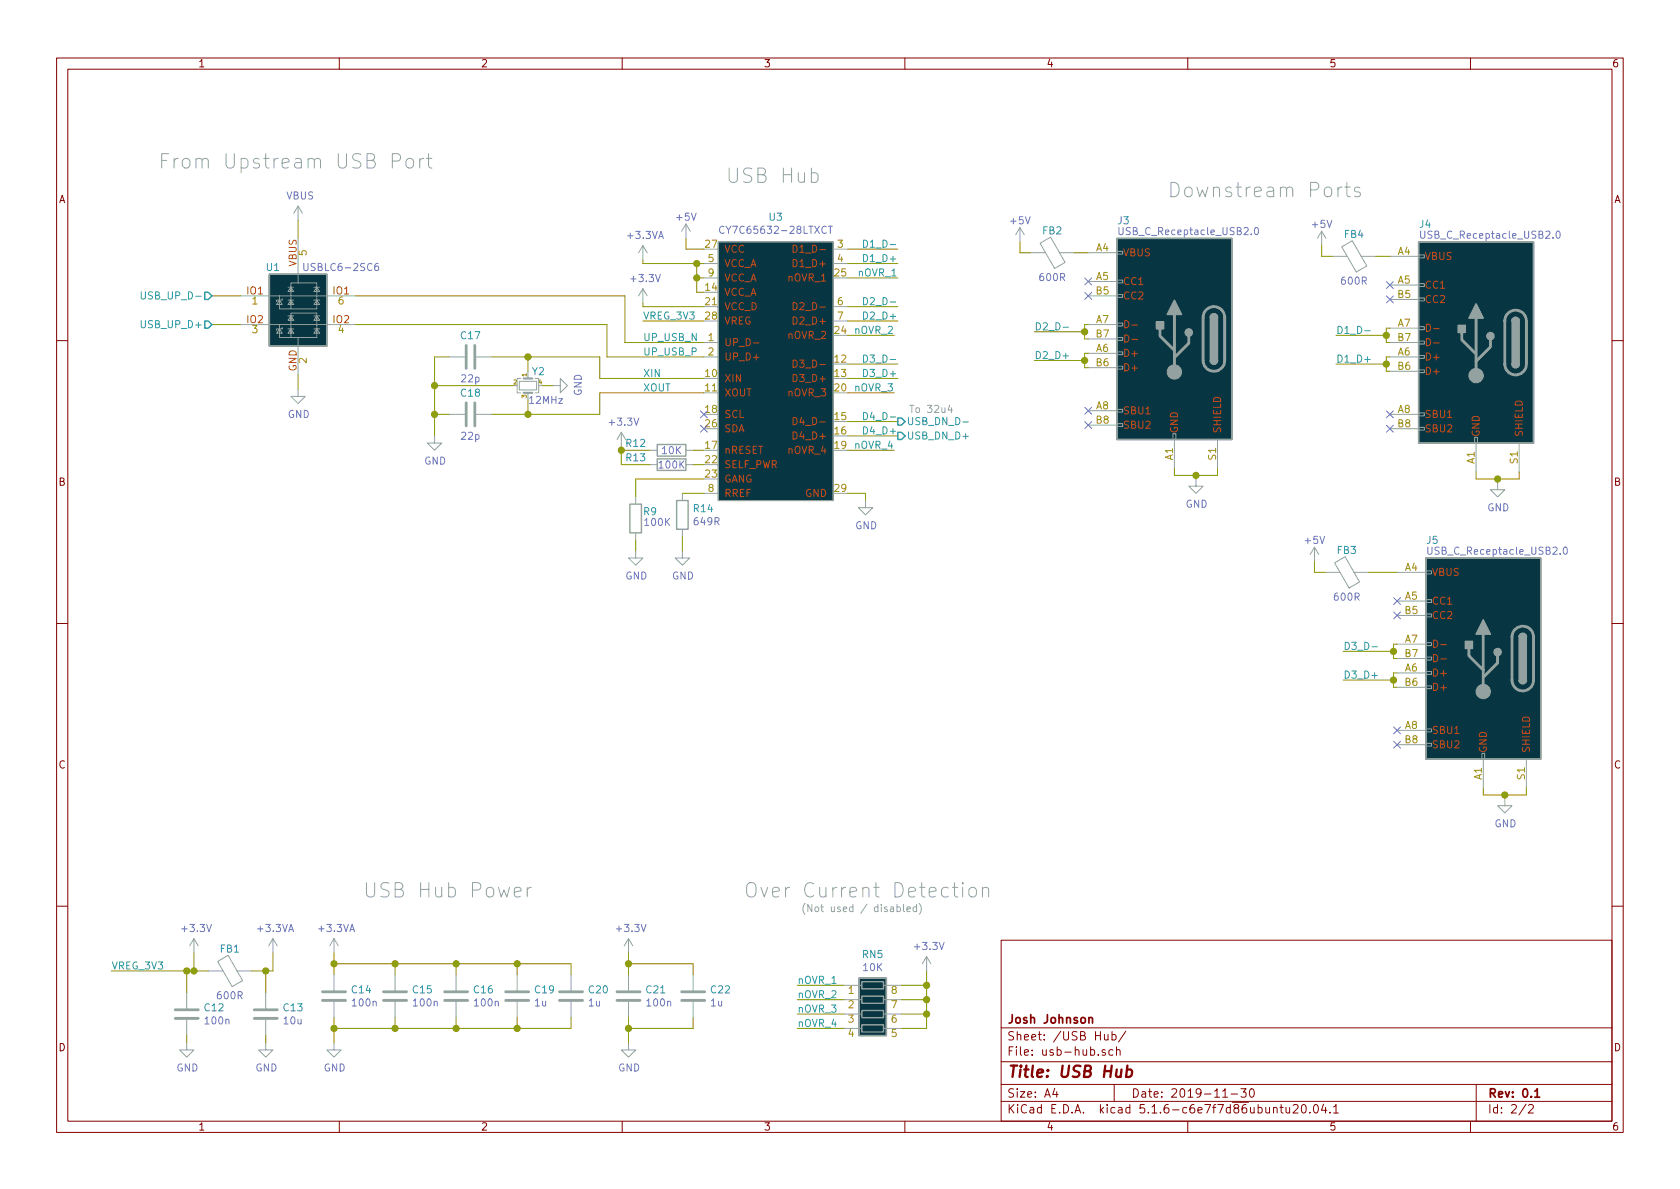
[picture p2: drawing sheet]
EESchema Schematic File Version 4
EELAYER 30 0
EELAYER END
$Descr A4 11693 8268
encoding utf-8
Sheet 2 2
Title "USB Hub"
Date "2019-11-30"
Rev "0.1"
Comp "Josh Johnson"
Comment1 ""
Comment2 ""
Comment3 ""
Comment4 ""
$EndDescr
$Comp
L josh-ic:CY7C65632-28LTXCT U3
U 1 1
P 5000 1575
F 0 "U3" H 5400 1650 50  0000 C CNN
F 1 "CY7C65632-28LTXCT" H 5400 1559 50  0000 C CNN
F 2 "josh-dfn-qfn:QFN-28-1EP_5x5mm_P0.5mm_EP3.35x3.35mm_ThermalVias" H 5000 1575 100 0001 C CNN
F 3 "https://www.cypress.com/file/114101/download" H 5000 1575 100 0001 C CNN
F 4 "CY7C65632-28LTXCT" H 5000 1575 50  0001 C CNN "MPN"
F 5 "C466886" H 5000 1575 50  0001 C CNN "LCSC"
F 6 "428-3156-1-ND" H 5000 1575 50  0001 C CNN "DigiKey"
F 7 "N" H 5000 1575 50  0001 C CNN "Substitue Allowed?"
F 8 "Cypress Semiconductor" H 5000 1575 50  0001 C CNN "Manufacturer"
	1    5000 1575
	1    0    0    -1  
$EndComp
Wire Wire Line
	4900 2025 4850 2025
Wire Wire Line
	4850 2025 4850 1925
Wire Wire Line
	4850 1925 4900 1925
Wire Wire Line
	4850 1925 4850 1825
Wire Wire Line
	4850 1825 4900 1825
Connection ~ 4850 1925
Wire Wire Line
	4850 1825 4475 1825
Wire Wire Line
	4475 1825 4475 1800
Connection ~ 4850 1825
$Comp
L power:+3.3VA #PWR0116
U 1 1
P 4475 1800
F 0 "#PWR0116" H 4475 1650 50  0001 C CNN
F 1 "+3.3VA" H 4490 1973 50  0000 C CNN
F 2 "" H 4475 1800 50  0001 C CNN
F 3 "" H 4475 1800 50  0001 C CNN
	1    4475 1800
	1    0    0    -1  
$EndComp
Wire Wire Line
	4900 2125 4475 2125
Wire Wire Line
	4475 2125 4475 2100
$Comp
L power:+3.3V #PWR0117
U 1 1
P 4475 2100
F 0 "#PWR0117" H 4475 1950 50  0001 C CNN
F 1 "+3.3V" H 4490 2273 50  0000 C CNN
F 2 "" H 4475 2100 50  0001 C CNN
F 3 "" H 4475 2100 50  0001 C CNN
	1    4475 2100
	1    0    0    -1  
$EndComp
Wire Wire Line
	4900 1725 4775 1725
Wire Wire Line
	4775 1725 4775 1650
Wire Wire Line
	4900 2225 4475 2225
Text Label 4475 2225 0    50   ~ 0
VREG_3V3
Text Label 4475 2375 0    50   ~ 0
UP_USB_N
Text Label 4475 2475 0    50   ~ 0
UP_USB_P
$Comp
L power:+5V #PWR?
U 1 1
P 4775 1650
AR Path="/5E7015DB" Ref="#PWR?"  Part="1" 
AR Path="/5E5406D9/5E7015DB" Ref="#PWR0118"  Part="1" 
F 0 "#PWR0118" H 4775 1500 50  0001 C CNN
F 1 "+5V" H 4775 1800 50  0000 C CNN
F 2 "" H 4775 1650 50  0001 C CNN
F 3 "" H 4775 1650 50  0001 C CNN
	1    4775 1650
	1    0    0    -1  
$EndComp
Text Notes 5050 1275 0    100  ~ 0
USB Hub
Text Notes 2525 6250 0    100  ~ 0
USB Hub Power
Text Label 775  6750 0    50   ~ 0
VREG_3V3
$Comp
L power:+3.3V #PWR0119
U 1 1
P 1350 6625
F 0 "#PWR0119" H 1350 6475 50  0001 C CNN
F 1 "+3.3V" H 1365 6798 50  0000 C CNN
F 2 "" H 1350 6625 50  0001 C CNN
F 3 "" H 1350 6625 50  0001 C CNN
	1    1350 6625
	1    0    0    -1  
$EndComp
$Comp
L power:+3.3VA #PWR0120
U 1 1
P 1900 6625
F 0 "#PWR0120" H 1900 6475 50  0001 C CNN
F 1 "+3.3VA" H 1915 6798 50  0000 C CNN
F 2 "" H 1900 6625 50  0001 C CNN
F 3 "" H 1900 6625 50  0001 C CNN
	1    1900 6625
	1    0    0    -1  
$EndComp
$Comp
L josh-passive:Ferrite_Bead_PWR FB1
U 1 1
P 1600 6750
AR Path="/5E7397D3" Ref="FB1"  Part="1" 
AR Path="/5E5406D9/5E7397D3" Ref="FB1"  Part="1" 
F 0 "FB1" H 1600 6600 50  0000 C CNN
F 1 "600R" H 1600 6925 50  0000 C CNN
F 2 "josh-passives-smt:Ferrite_Bead_0603" H 1600 6680 50  0001 C CNN
F 3 "~" V 1600 6750 50  0001 C CNN
F 4 "C19330" H 1600 6750 50  0001 C CNN "LCSC"
F 5 "BLM18AG601SN1D" H 1600 6750 50  0001 C CNN "MPN"
F 6 "490-1014-1-ND" H 1600 6750 50  0001 C CNN "DigiKey"
F 7 "Y" H 1600 6750 50  0001 C CNN "Substitue Allowed?"
F 8 "Murata" H 1600 6750 50  0001 C CNN "Manufacturer"
	1    1600 6750
	1    0    0    1   
$EndComp
Wire Wire Line
	775  6750 1300 6750
Wire Wire Line
	1350 6625 1350 6750
Connection ~ 1350 6750
Wire Wire Line
	1350 6750 1450 6750
Wire Wire Line
	1900 6625 1900 6750
$Comp
L Device:C C12
U 1 1
P 1300 7050
F 0 "C12" H 1415 7096 50  0000 L CNN
F 1 "100n" H 1415 7005 50  0000 L CNN
F 2 "Capacitor_SMD:C_0603_1608Metric" H 1338 6900 50  0001 C CNN
F 3 "~" H 1300 7050 50  0001 C CNN
F 4 "1276-1000-1-ND" H 1300 7050 50  0001 C CNN "DigiKey"
F 5 "CL10B104KB8NNNC" H 1300 7050 50  0001 C CNN "MPN"
F 6 "Y" H 1300 7050 50  0001 C CNN "Substitue Allowed?"
F 7 "C1591" H 1300 7050 50  0001 C CNN "LCSC"
F 8 "Samsung Electro-Mechanics" H 1300 7050 50  0001 C CNN "Manufacturer"
	1    1300 7050
	1    0    0    -1  
$EndComp
Wire Wire Line
	1300 6900 1300 6750
Connection ~ 1300 6750
Wire Wire Line
	1300 6750 1350 6750
$Comp
L Device:C C13
U 1 1
P 1850 7050
F 0 "C13" H 1965 7096 50  0000 L CNN
F 1 "10u" H 1965 7005 50  0000 L CNN
F 2 "Capacitor_SMD:C_0603_1608Metric" H 1888 6900 50  0001 C CNN
F 3 "~" H 1850 7050 50  0001 C CNN
F 4 "1276-1871-1-ND " H 1850 7050 50  0001 C CNN "DigiKey"
F 5 "CL10A106MP8NNNC " H 1850 7050 50  0001 C CNN "MPN"
F 6 "Y" H 1850 7050 50  0001 C CNN "Substitue Allowed?"
F 7 "C85713" H 1850 7050 50  0001 C CNN "LCSC"
F 8 "Samsung Electro-Mechanics" H 1850 7050 50  0001 C CNN "Manufacturer"
	1    1850 7050
	1    0    0    -1  
$EndComp
Wire Wire Line
	1850 6900 1850 6750
Connection ~ 1850 6750
Wire Wire Line
	1850 6750 1750 6750
Wire Wire Line
	1300 7200 1300 7250
$Comp
L power:GND #PWR0121
U 1 1
P 1300 7250
F 0 "#PWR0121" H 1300 7000 50  0001 C CNN
F 1 "GND" H 1305 7077 50  0000 C CNN
F 2 "" H 1300 7250 50  0001 C CNN
F 3 "" H 1300 7250 50  0001 C CNN
	1    1300 7250
	1    0    0    -1  
$EndComp
Wire Wire Line
	1850 7200 1850 7250
$Comp
L power:GND #PWR0122
U 1 1
P 1850 7250
F 0 "#PWR0122" H 1850 7000 50  0001 C CNN
F 1 "GND" H 1855 7077 50  0000 C CNN
F 2 "" H 1850 7250 50  0001 C CNN
F 3 "" H 1850 7250 50  0001 C CNN
	1    1850 7250
	1    0    0    -1  
$EndComp
Wire Wire Line
	1850 6750 1900 6750
$Comp
L power:+3.3VA #PWR0123
U 1 1
P 2325 6625
F 0 "#PWR0123" H 2325 6475 50  0001 C CNN
F 1 "+3.3VA" H 2340 6798 50  0000 C CNN
F 2 "" H 2325 6625 50  0001 C CNN
F 3 "" H 2325 6625 50  0001 C CNN
	1    2325 6625
	1    0    0    -1  
$EndComp
$Comp
L Device:C C14
U 1 1
P 2325 6925
F 0 "C14" H 2440 6971 50  0000 L CNN
F 1 "100n" H 2440 6880 50  0000 L CNN
F 2 "Capacitor_SMD:C_0603_1608Metric" H 2363 6775 50  0001 C CNN
F 3 "~" H 2325 6925 50  0001 C CNN
F 4 "1276-1000-1-ND" H 2325 6925 50  0001 C CNN "DigiKey"
F 5 "CL10B104KB8NNNC" H 2325 6925 50  0001 C CNN "MPN"
F 6 "Y" H 2325 6925 50  0001 C CNN "Substitue Allowed?"
F 7 "C1591" H 2325 6925 50  0001 C CNN "LCSC"
F 8 "Samsung Electro-Mechanics" H 2325 6925 50  0001 C CNN "Manufacturer"
	1    2325 6925
	1    0    0    -1  
$EndComp
$Comp
L Device:C C15
U 1 1
P 2750 6925
F 0 "C15" H 2865 6971 50  0000 L CNN
F 1 "100n" H 2865 6880 50  0000 L CNN
F 2 "Capacitor_SMD:C_0603_1608Metric" H 2788 6775 50  0001 C CNN
F 3 "~" H 2750 6925 50  0001 C CNN
F 4 "1276-1000-1-ND" H 2750 6925 50  0001 C CNN "DigiKey"
F 5 "CL10B104KB8NNNC" H 2750 6925 50  0001 C CNN "MPN"
F 6 "Y" H 2750 6925 50  0001 C CNN "Substitue Allowed?"
F 7 "C1591" H 2750 6925 50  0001 C CNN "LCSC"
F 8 "Samsung Electro-Mechanics" H 2750 6925 50  0001 C CNN "Manufacturer"
	1    2750 6925
	1    0    0    -1  
$EndComp
Wire Wire Line
	2750 6700 2750 6775
Wire Wire Line
	2750 7075 2750 7150
$Comp
L Device:C C16
U 1 1
P 3175 6925
F 0 "C16" H 3290 6971 50  0000 L CNN
F 1 "100n" H 3290 6880 50  0000 L CNN
F 2 "Capacitor_SMD:C_0603_1608Metric" H 3213 6775 50  0001 C CNN
F 3 "~" H 3175 6925 50  0001 C CNN
F 4 "1276-1000-1-ND" H 3175 6925 50  0001 C CNN "DigiKey"
F 5 "CL10B104KB8NNNC" H 3175 6925 50  0001 C CNN "MPN"
F 6 "Y" H 3175 6925 50  0001 C CNN "Substitue Allowed?"
F 7 "C1591" H 3175 6925 50  0001 C CNN "LCSC"
F 8 "Samsung Electro-Mechanics" H 3175 6925 50  0001 C CNN "Manufacturer"
	1    3175 6925
	1    0    0    -1  
$EndComp
Wire Wire Line
	3175 6700 3175 6775
Wire Wire Line
	3175 7075 3175 7150
$Comp
L Device:C C19
U 1 1
P 3600 6925
F 0 "C19" H 3715 6971 50  0000 L CNN
F 1 "1u" H 3715 6880 50  0000 L CNN
F 2 "Capacitor_SMD:C_0603_1608Metric" H 3638 6775 50  0001 C CNN
F 3 "~" H 3600 6925 50  0001 C CNN
F 4 "1276-1866-1-ND " H 3600 6925 50  0001 C CNN "DigiKey"
F 5 "CL10A105MP8NNNC " H 3600 6925 50  0001 C CNN "MPN"
F 6 "Y" H 3600 6925 50  0001 C CNN "Substitue Allowed?"
F 7 "C29936" H 3600 6925 50  0001 C CNN "LCSC"
F 8 "Samsung Electro-Mechanics" H 3600 6925 50  0001 C CNN "Manufacturer"
	1    3600 6925
	1    0    0    -1  
$EndComp
Wire Wire Line
	3600 6700 3600 6775
Wire Wire Line
	3600 7075 3600 7150
$Comp
L Device:C C20
U 1 1
P 3975 6925
F 0 "C20" H 4090 6971 50  0000 L CNN
F 1 "1u" H 4090 6880 50  0000 L CNN
F 2 "Capacitor_SMD:C_0603_1608Metric" H 4013 6775 50  0001 C CNN
F 3 "~" H 3975 6925 50  0001 C CNN
F 4 "1276-1866-1-ND " H 3975 6925 50  0001 C CNN "DigiKey"
F 5 "CL10A105MP8NNNC " H 3975 6925 50  0001 C CNN "MPN"
F 6 "Y" H 3975 6925 50  0001 C CNN "Substitue Allowed?"
F 7 "C29936" H 3975 6925 50  0001 C CNN "LCSC"
F 8 "Samsung Electro-Mechanics" H 3975 6925 50  0001 C CNN "Manufacturer"
	1    3975 6925
	1    0    0    -1  
$EndComp
Wire Wire Line
	3975 6700 3975 6775
Wire Wire Line
	3975 7075 3975 7150
Wire Wire Line
	2750 6700 3175 6700
Connection ~ 3175 6700
Wire Wire Line
	3175 6700 3600 6700
Connection ~ 3600 6700
Wire Wire Line
	3600 6700 3975 6700
Wire Wire Line
	3975 7150 3600 7150
Connection ~ 3175 7150
Wire Wire Line
	3175 7150 2750 7150
Connection ~ 3600 7150
Wire Wire Line
	3600 7150 3175 7150
Wire Wire Line
	2325 7075 2325 7150
Wire Wire Line
	2750 7150 2325 7150
Connection ~ 2750 7150
Connection ~ 2325 7150
Wire Wire Line
	2325 7150 2325 7250
$Comp
L power:GND #PWR0124
U 1 1
P 2325 7250
F 0 "#PWR0124" H 2325 7000 50  0001 C CNN
F 1 "GND" H 2330 7077 50  0000 C CNN
F 2 "" H 2325 7250 50  0001 C CNN
F 3 "" H 2325 7250 50  0001 C CNN
	1    2325 7250
	1    0    0    -1  
$EndComp
Wire Wire Line
	2325 6625 2325 6700
Wire Wire Line
	2750 6700 2325 6700
Connection ~ 2750 6700
Connection ~ 2325 6700
Wire Wire Line
	2325 6700 2325 6775
$Comp
L Device:C C21
U 1 1
P 4375 6925
F 0 "C21" H 4490 6971 50  0000 L CNN
F 1 "100n" H 4490 6880 50  0000 L CNN
F 2 "Capacitor_SMD:C_0603_1608Metric" H 4413 6775 50  0001 C CNN
F 3 "~" H 4375 6925 50  0001 C CNN
F 4 "1276-1000-1-ND" H 4375 6925 50  0001 C CNN "DigiKey"
F 5 "CL10B104KB8NNNC" H 4375 6925 50  0001 C CNN "MPN"
F 6 "Y" H 4375 6925 50  0001 C CNN "Substitue Allowed?"
F 7 "C1591" H 4375 6925 50  0001 C CNN "LCSC"
F 8 "Samsung Electro-Mechanics" H 4375 6925 50  0001 C CNN "Manufacturer"
	1    4375 6925
	1    0    0    -1  
$EndComp
$Comp
L Device:C C22
U 1 1
P 4825 6925
F 0 "C22" H 4940 6971 50  0000 L CNN
F 1 "1u" H 4940 6880 50  0000 L CNN
F 2 "Capacitor_SMD:C_0603_1608Metric" H 4863 6775 50  0001 C CNN
F 3 "~" H 4825 6925 50  0001 C CNN
F 4 "1276-1866-1-ND " H 4825 6925 50  0001 C CNN "DigiKey"
F 5 "CL10A105MP8NNNC " H 4825 6925 50  0001 C CNN "MPN"
F 6 "Y" H 4825 6925 50  0001 C CNN "Substitue Allowed?"
F 7 "C29936" H 4825 6925 50  0001 C CNN "LCSC"
F 8 "Samsung Electro-Mechanics" H 4825 6925 50  0001 C CNN "Manufacturer"
	1    4825 6925
	1    0    0    -1  
$EndComp
Wire Wire Line
	4825 6700 4825 6775
Wire Wire Line
	4825 7075 4825 7150
$Comp
L power:GND #PWR0125
U 1 1
P 4375 7250
F 0 "#PWR0125" H 4375 7000 50  0001 C CNN
F 1 "GND" H 4380 7077 50  0000 C CNN
F 2 "" H 4375 7250 50  0001 C CNN
F 3 "" H 4375 7250 50  0001 C CNN
	1    4375 7250
	1    0    0    -1  
$EndComp
$Comp
L power:+3.3V #PWR0126
U 1 1
P 4375 6625
F 0 "#PWR0126" H 4375 6475 50  0001 C CNN
F 1 "+3.3V" H 4390 6798 50  0000 C CNN
F 2 "" H 4375 6625 50  0001 C CNN
F 3 "" H 4375 6625 50  0001 C CNN
	1    4375 6625
	1    0    0    -1  
$EndComp
Wire Wire Line
	4375 7075 4375 7150
Wire Wire Line
	4825 7150 4375 7150
Connection ~ 4375 7150
Wire Wire Line
	4375 7150 4375 7250
Wire Wire Line
	4825 6700 4375 6700
Wire Wire Line
	4375 6625 4375 6700
Connection ~ 4375 6700
Wire Wire Line
	4375 6700 4375 6775
NoConn ~ 4900 2875
NoConn ~ 4900 2975
Wire Wire Line
	4900 3125 4825 3125
$Comp
L Device:R R12
U 1 1
P 4675 3125
F 0 "R12" V 4625 2875 50  0000 C CNN
F 1 "10K" V 4675 3125 50  0000 C CNN
F 2 "Resistor_SMD:R_0603_1608Metric" V 4605 3125 50  0001 C CNN
F 3 "~" H 4675 3125 50  0001 C CNN
F 4 "CR0603-JW-103ELFCT-ND  " H 4675 3125 50  0001 C CNN "DigiKey"
F 5 "CR0603-JW-103ELF " H 4675 3125 50  0001 C CNN "MPN"
F 6 "Y" H 4675 3125 50  0001 C CNN "Substitue Allowed?"
F 7 "C144116" H 4675 3125 50  0001 C CNN "LCSC"
F 8 "Bourns" H 4675 3125 50  0001 C CNN "Manufacturer"
F 9 "LCSC: Substitute PN" H 4675 3125 50  0001 C CNN "Notes"
	1    4675 3125
	0    1    1    0   
$EndComp
Wire Wire Line
	4525 3125 4325 3125
Wire Wire Line
	4325 3125 4325 3100
$Comp
L power:+3.3V #PWR0127
U 1 1
P 4325 3100
F 0 "#PWR0127" H 4325 2950 50  0001 C CNN
F 1 "+3.3V" H 4340 3273 50  0000 C CNN
F 2 "" H 4325 3100 50  0001 C CNN
F 3 "" H 4325 3100 50  0001 C CNN
	1    4325 3100
	1    0    0    -1  
$EndComp
$Comp
L Device:C C?
U 1 1
P 3275 2875
AR Path="/5E805CD8" Ref="C?"  Part="1" 
AR Path="/5E5406D9/5E805CD8" Ref="C18"  Part="1" 
F 0 "C18" V 3125 2875 50  0000 C CNN
F 1 "22p" V 3425 2875 50  0000 C CNN
F 2 "Capacitor_SMD:C_0603_1608Metric" H 3313 2725 50  0001 C CNN
F 3 "~" H 3275 2875 50  0001 C CNN
F 4 "1276-2228-1-ND  " H 3275 2875 50  0001 C CNN "DigiKey"
F 5 "CL10C220JB8NFNC " H 3275 2875 50  0001 C CNN "MPN"
F 6 "Y" H 3275 2875 50  0001 C CNN "Substitue Allowed?"
F 7 "C1653" H 3275 2875 50  0001 C CNN "LCSC"
F 8 "Samsung Electro-Mechanics" H 3275 2875 50  0001 C CNN "Manufacturer"
	1    3275 2875
	0    1    1    0   
$EndComp
$Comp
L Device:C C?
U 1 1
P 3275 2475
AR Path="/5E805CDE" Ref="C?"  Part="1" 
AR Path="/5E5406D9/5E805CDE" Ref="C17"  Part="1" 
F 0 "C17" V 3125 2475 50  0000 C CNN
F 1 "22p" V 3425 2475 50  0000 C CNN
F 2 "Capacitor_SMD:C_0603_1608Metric" H 3313 2325 50  0001 C CNN
F 3 "~" H 3275 2475 50  0001 C CNN
F 4 "1276-2228-1-ND  " H 3275 2475 50  0001 C CNN "DigiKey"
F 5 "CL10C220JB8NFNC " H 3275 2475 50  0001 C CNN "MPN"
F 6 "Y" H 3275 2475 50  0001 C CNN "Substitue Allowed?"
F 7 "C1653" H 3275 2475 50  0001 C CNN "LCSC"
F 8 "Samsung Electro-Mechanics" H 3275 2475 50  0001 C CNN "Manufacturer"
	1    3275 2475
	0    1    1    0   
$EndComp
Wire Wire Line
	3125 2875 3025 2875
$Comp
L power:GND #PWR?
U 1 1
P 3025 3025
AR Path="/5E805CE5" Ref="#PWR?"  Part="1" 
AR Path="/5E5406D9/5E805CE5" Ref="#PWR0128"  Part="1" 
F 0 "#PWR0128" H 3025 2775 50  0001 C CNN
F 1 "GND" H 3030 2852 50  0000 C CNN
F 2 "" H 3025 3025 50  0001 C CNN
F 3 "" H 3025 3025 50  0001 C CNN
	1    3025 3025
	1    0    0    -1  
$EndComp
Wire Wire Line
	3425 2875 3675 2875
Wire Wire Line
	3425 2475 3675 2475
Connection ~ 3675 2475
Wire Wire Line
	3675 2475 4175 2475
Connection ~ 3675 2875
Wire Wire Line
	3675 2875 4175 2875
Wire Wire Line
	3125 2475 3025 2475
Wire Wire Line
	4175 2725 4175 2875
Wire Wire Line
	3025 2475 3025 2675
Wire Wire Line
	3025 2875 3025 3025
Wire Wire Line
	4175 2475 4175 2625
Connection ~ 3025 2875
Wire Wire Line
	3675 2475 3675 2575
Wire Wire Line
	3675 2775 3675 2875
Connection ~ 3025 2675
Wire Wire Line
	3025 2675 3025 2875
$Comp
L power:GND #PWR?
U 1 1
P 3850 2675
AR Path="/5E805D05" Ref="#PWR?"  Part="1" 
AR Path="/5E5406D9/5E805D05" Ref="#PWR0129"  Part="1" 
F 0 "#PWR0129" H 3850 2425 50  0001 C CNN
F 1 "GND" H 3855 2502 50  0000 C CNN
F 2 "" H 3850 2675 50  0001 C CNN
F 3 "" H 3850 2675 50  0001 C CNN
	1    3850 2675
	0    -1   -1   0   
$EndComp
Text Label 4475 2625 0    50   ~ 0
XIN
Text Label 4475 2725 0    50   ~ 0
XOUT
Wire Wire Line
	4175 2725 4900 2725
Wire Wire Line
	4175 2625 4900 2625
$Comp
L Device:R R13
U 1 1
P 4675 3225
F 0 "R13" V 4625 2975 50  0000 C CNN
F 1 "100K" V 4675 3225 50  0000 C CNN
F 2 "Resistor_SMD:R_0603_1608Metric" V 4605 3225 50  0001 C CNN
F 3 "~" H 4675 3225 50  0001 C CNN
F 4 "CR0603-JW-104ELFCT-ND " H 4675 3225 50  0001 C CNN "DigiKey"
F 5 "CR0603-JW-104ELF " H 4675 3225 50  0001 C CNN "MPN"
F 6 "Y" H 4675 3225 50  0001 C CNN "Substitue Allowed?"
F 7 "C203223" H 4675 3225 50  0001 C CNN "LCSC"
F 8 "Bourns" H 4675 3225 50  0001 C CNN "Manufacturer"
F 9 "LCSC: Substitute PN" H 4675 3225 50  0001 C CNN "Notes"
	1    4675 3225
	0    1    1    0   
$EndComp
Wire Wire Line
	4325 3125 4325 3225
Wire Wire Line
	4325 3225 4525 3225
Connection ~ 4325 3125
Wire Wire Line
	4825 3225 4900 3225
$Comp
L Device:R R14
U 1 1
P 4750 3575
F 0 "R14" H 4820 3621 50  0000 L CNN
F 1 "649R" H 4820 3530 50  0000 L CNN
F 2 "Resistor_SMD:R_0603_1608Metric" V 4680 3575 50  0001 C CNN
F 3 "~" H 4750 3575 50  0001 C CNN
F 4 "RHM649CFCT-ND  " H 4750 3575 50  0001 C CNN "DigiKey"
F 5 "MCR03ERTF6490 " H 4750 3575 50  0001 C CNN "MPN"
F 6 "LCSC: Substitute PN" H 4750 3575 50  0001 C CNN "Notes"
F 7 "Y" H 4750 3575 50  0001 C CNN "Substitue Allowed?"
F 8 "Rohm Semiconductor" H 4750 3575 50  0001 C CNN "Manufacturer"
F 9 "C403314" H 4750 3575 50  0001 C CNN "LCSC"
	1    4750 3575
	1    0    0    -1  
$EndComp
Wire Wire Line
	4750 3425 4900 3425
Wire Wire Line
	4750 3725 4750 3825
$Comp
L power:GND #PWR0130
U 1 1
P 4750 3825
F 0 "#PWR0130" H 4750 3575 50  0001 C CNN
F 1 "GND" H 4755 3652 50  0000 C CNN
F 2 "" H 4750 3825 50  0001 C CNN
F 3 "" H 4750 3825 50  0001 C CNN
	1    4750 3825
	1    0    0    -1  
$EndComp
Wire Wire Line
	4425 3325 4900 3325
Text Label 6250 1925 2    50   ~ 0
nOVR_1
Wire Wire Line
	6250 1925 5900 1925
Text Label 6225 2325 2    50   ~ 0
nOVR_2
Wire Wire Line
	6225 2325 5900 2325
Text Label 6225 2725 2    50   ~ 0
nOVR_3
Wire Wire Line
	6225 2725 5900 2725
Text Label 6225 3125 2    50   ~ 0
nOVR_4
Wire Wire Line
	6225 3125 5900 3125
$Comp
L Device:R_Pack04 RN5
U 1 1
P 6075 7050
F 0 "RN5" V 5658 7050 50  0000 C CNN
F 1 "10K" V 5749 7050 50  0000 C CNN
F 2 "Resistor_SMD:R_Array_Convex_4x0603" V 6350 7050 50  0001 C CNN
F 3 "~" H 6075 7050 50  0001 C CNN
F 4 "RAVF164DJT10K0CT-ND" H 6075 7050 50  0001 C CNN "DigiKey"
F 5 "RAVF164DJT10K0" H 6075 7050 50  0001 C CNN "MPN"
F 6 "Y" H 6075 7050 50  0001 C CNN "Substitue Allowed?"
F 7 "C107374" H 6075 7050 50  0001 C CNN "LCSC"
F 8 "Bourns" H 6075 7050 50  0001 C CNN "Manufacturer"
F 9 "LCSC: Substitute PN" H 6075 7050 50  0001 C CNN "Notes"
	1    6075 7050
	0    1    1    0   
$EndComp
Text Label 5550 6850 0    50   ~ 0
nOVR_1
Wire Wire Line
	5550 6850 5875 6850
Text Label 5550 6950 0    50   ~ 0
nOVR_2
Wire Wire Line
	5550 6950 5875 6950
Text Label 5550 7050 0    50   ~ 0
nOVR_3
Wire Wire Line
	5550 7050 5875 7050
Text Label 5550 7150 0    50   ~ 0
nOVR_4
Wire Wire Line
	5550 7150 5875 7150
Wire Wire Line
	6275 7150 6450 7150
Wire Wire Line
	6450 7150 6450 7050
Wire Wire Line
	6275 6850 6450 6850
Connection ~ 6450 6850
Wire Wire Line
	6450 6850 6450 6750
Wire Wire Line
	6275 6950 6450 6950
Connection ~ 6450 6950
Wire Wire Line
	6450 6950 6450 6850
Wire Wire Line
	6275 7050 6450 7050
Connection ~ 6450 7050
Wire Wire Line
	6450 7050 6450 6950
$Comp
L power:+3.3V #PWR0133
U 1 1
P 6450 6750
F 0 "#PWR0133" H 6450 6600 50  0001 C CNN
F 1 "+3.3V" H 6465 6923 50  0000 C CNN
F 2 "" H 6450 6750 50  0001 C CNN
F 3 "" H 6450 6750 50  0001 C CNN
	1    6450 6750
	1    0    0    -1  
$EndComp
Text Notes 5175 6250 0    100  ~ 0
Over Current Detection
Text Notes 5575 6350 0    50   ~ 0
(Not used / disabled)
Wire Wire Line
	5900 3425 6025 3425
Wire Wire Line
	6025 3425 6025 3475
$Comp
L power:GND #PWR0134
U 1 1
P 6025 3475
F 0 "#PWR0134" H 6025 3225 50  0001 C CNN
F 1 "GND" H 6030 3302 50  0000 C CNN
F 2 "" H 6025 3475 50  0001 C CNN
F 3 "" H 6025 3475 50  0001 C CNN
	1    6025 3475
	1    0    0    -1  
$EndComp
Text Label 6250 1725 2    50   ~ 0
D1_D-
Text Label 6250 1825 2    50   ~ 0
D1_D+
Wire Wire Line
	6250 1825 5900 1825
Wire Wire Line
	5900 1725 6250 1725
Text Label 6250 2125 2    50   ~ 0
D2_D-
Text Label 6250 2225 2    50   ~ 0
D2_D+
Wire Wire Line
	6250 2225 5900 2225
Wire Wire Line
	5900 2125 6250 2125
Text Label 6250 2525 2    50   ~ 0
D3_D-
Text Label 6250 2625 2    50   ~ 0
D3_D+
Wire Wire Line
	6250 2625 5900 2625
Wire Wire Line
	5900 2525 6250 2525
Text Label 6250 2925 2    50   ~ 0
D4_D-
Text Label 6250 3025 2    50   ~ 0
D4_D+
Wire Wire Line
	6250 3025 5900 3025
Wire Wire Line
	5900 2925 6250 2925
Text Notes 8125 1375 0    100  ~ 0
Downstream Ports
Wire Wire Line
	9650 2325 9650 2275
Wire Wire Line
	9650 2525 9650 2475
Wire Wire Line
	9650 2325 9300 2325
Wire Wire Line
	9300 2525 9650 2525
Text Label 9300 2525 0    50   ~ 0
D1_D+
Text Label 9300 2325 0    50   ~ 0
D1_D-
NoConn ~ 9675 1975
NoConn ~ 9675 2075
Wire Wire Line
	9675 1775 9575 1775
Wire Wire Line
	9650 2275 9675 2275
Connection ~ 9650 2325
Wire Wire Line
	9650 2375 9650 2325
Wire Wire Line
	9675 2375 9650 2375
Wire Wire Line
	9650 2475 9675 2475
Connection ~ 9650 2525
Wire Wire Line
	9650 2575 9650 2525
Wire Wire Line
	9675 2575 9650 2575
NoConn ~ 9675 2975
NoConn ~ 9675 2875
Wire Wire Line
	10425 3325 10575 3325
Wire Wire Line
	10425 3350 10425 3325
$Comp
L power:GND #PWR0135
U 1 1
P 10425 3350
F 0 "#PWR0135" H 10425 3100 50  0001 C CNN
F 1 "GND" H 10430 3177 50  0000 C CNN
F 2 "" H 10425 3350 50  0001 C CNN
F 3 "" H 10425 3350 50  0001 C CNN
	1    10425 3350
	1    0    0    -1  
$EndComp
Wire Wire Line
	10575 3325 10575 3275
Connection ~ 10425 3325
Wire Wire Line
	10275 3325 10425 3325
Wire Wire Line
	10275 3275 10275 3325
$Comp
L Connector:USB_C_Receptacle_USB2.0 J4
U 1 1
P 10275 2375
F 0 "J4" H 10675 3200 50  0000 R CNN
F 1 "USB_C_Receptacle_USB2.0" H 10675 3125 50  0000 R CNN
F 2 "josh-connectors:USB_C_U262-161N-4BVC11" H 10425 2375 50  0001 C CNN
F 3 "https://www.usb.org/sites/default/files/documents/usb_type-c.zip" H 10425 2375 50  0001 C CNN
F 4 "C319148" H 10275 2375 50  0001 C CNN "LCSC"
F 5 "U262-161N-4BVC11" H 10275 2375 50  0001 C CNN "MPN"
F 6 "Cannot source from DigiKey" H 10275 2375 50  0001 C CNN "Notes"
F 7 "Y" H 10275 2375 50  0001 C CNN "Substitue Allowed?"
F 8 "XKB Enterprise" H 10275 2375 50  0001 C CNN "Manufacturer"
	1    10275 2375
	-1   0    0    -1  
$EndComp
Wire Wire Line
	7550 2300 7550 2250
Wire Wire Line
	7550 2500 7550 2450
Wire Wire Line
	7550 2300 7200 2300
Wire Wire Line
	7200 2500 7550 2500
Text Label 7200 2500 0    50   ~ 0
D2_D+
Text Label 7200 2300 0    50   ~ 0
D2_D-
NoConn ~ 7575 1950
NoConn ~ 7575 2050
Wire Wire Line
	7575 1750 7475 1750
Wire Wire Line
	7550 2250 7575 2250
Connection ~ 7550 2300
Wire Wire Line
	7550 2350 7550 2300
Wire Wire Line
	7575 2350 7550 2350
Wire Wire Line
	7550 2450 7575 2450
Connection ~ 7550 2500
Wire Wire Line
	7550 2550 7550 2500
Wire Wire Line
	7575 2550 7550 2550
NoConn ~ 7575 2950
NoConn ~ 7575 2850
Wire Wire Line
	8325 3300 8475 3300
Wire Wire Line
	8325 3325 8325 3300
$Comp
L power:GND #PWR0136
U 1 1
P 8325 3325
F 0 "#PWR0136" H 8325 3075 50  0001 C CNN
F 1 "GND" H 8330 3152 50  0000 C CNN
F 2 "" H 8325 3325 50  0001 C CNN
F 3 "" H 8325 3325 50  0001 C CNN
	1    8325 3325
	1    0    0    -1  
$EndComp
Wire Wire Line
	8475 3300 8475 3250
Connection ~ 8325 3300
Wire Wire Line
	8175 3300 8325 3300
Wire Wire Line
	8175 3250 8175 3300
$Comp
L Connector:USB_C_Receptacle_USB2.0 J3
U 1 1
P 8175 2350
F 0 "J3" H 8575 3175 50  0000 R CNN
F 1 "USB_C_Receptacle_USB2.0" H 8575 3100 50  0000 R CNN
F 2 "josh-connectors:USB_C_U262-161N-4BVC11" H 8325 2350 50  0001 C CNN
F 3 "https://www.usb.org/sites/default/files/documents/usb_type-c.zip" H 8325 2350 50  0001 C CNN
F 4 "C319148" H 8175 2350 50  0001 C CNN "LCSC"
F 5 "U262-161N-4BVC11" H 8175 2350 50  0001 C CNN "MPN"
F 6 "Cannot source from DigiKey" H 8175 2350 50  0001 C CNN "Notes"
F 7 "Y" H 8175 2350 50  0001 C CNN "Substitue Allowed?"
F 8 "XKB Enterprise" H 8175 2350 50  0001 C CNN "Manufacturer"
	1    8175 2350
	-1   0    0    -1  
$EndComp
Wire Wire Line
	9700 4525 9700 4475
Wire Wire Line
	9700 4725 9700 4675
Wire Wire Line
	9700 4525 9350 4525
Wire Wire Line
	9350 4725 9700 4725
Text Label 9350 4725 0    50   ~ 0
D3_D+
Text Label 9350 4525 0    50   ~ 0
D3_D-
NoConn ~ 9725 4175
NoConn ~ 9725 4275
$Comp
L power:+5V #PWR?
U 1 1
P 9150 3900
AR Path="/5EA91981" Ref="#PWR?"  Part="1" 
AR Path="/5E5406D9/5EA91981" Ref="#PWR0137"  Part="1" 
F 0 "#PWR0137" H 9150 3750 50  0001 C CNN
F 1 "+5V" H 9150 4050 50  0000 C CNN
F 2 "" H 9150 3900 50  0001 C CNN
F 3 "" H 9150 3900 50  0001 C CNN
	1    9150 3900
	1    0    0    -1  
$EndComp
Wire Wire Line
	9150 3975 9150 3900
Wire Wire Line
	9700 4475 9725 4475
Connection ~ 9700 4525
Wire Wire Line
	9700 4575 9700 4525
Wire Wire Line
	9725 4575 9700 4575
Wire Wire Line
	9700 4675 9725 4675
Connection ~ 9700 4725
Wire Wire Line
	9700 4775 9700 4725
Wire Wire Line
	9725 4775 9700 4775
NoConn ~ 9725 5175
NoConn ~ 9725 5075
Wire Wire Line
	10475 5525 10625 5525
Wire Wire Line
	10475 5550 10475 5525
$Comp
L power:GND #PWR0138
U 1 1
P 10475 5550
F 0 "#PWR0138" H 10475 5300 50  0001 C CNN
F 1 "GND" H 10480 5377 50  0000 C CNN
F 2 "" H 10475 5550 50  0001 C CNN
F 3 "" H 10475 5550 50  0001 C CNN
	1    10475 5550
	1    0    0    -1  
$EndComp
Wire Wire Line
	10625 5525 10625 5475
Connection ~ 10475 5525
Wire Wire Line
	10325 5525 10475 5525
Wire Wire Line
	10325 5475 10325 5525
$Comp
L Connector:USB_C_Receptacle_USB2.0 J5
U 1 1
P 10325 4575
F 0 "J5" H 10725 5400 50  0000 R CNN
F 1 "USB_C_Receptacle_USB2.0" H 10725 5325 50  0000 R CNN
F 2 "josh-connectors:USB_C_U262-161N-4BVC11" H 10475 4575 50  0001 C CNN
F 3 "https://www.usb.org/sites/default/files/documents/usb_type-c.zip" H 10475 4575 50  0001 C CNN
F 4 "C319148" H 10325 4575 50  0001 C CNN "LCSC"
F 5 "U262-161N-4BVC11" H 10325 4575 50  0001 C CNN "MPN"
F 6 "Cannot source from DigiKey" H 10325 4575 50  0001 C CNN "Notes"
F 7 "Y" H 10325 4575 50  0001 C CNN "Substitue Allowed?"
F 8 "XKB Enterprise" H 10325 4575 50  0001 C CNN "Manufacturer"
	1    10325 4575
	-1   0    0    -1  
$EndComp
$Comp
L josh-passive:Ferrite_Bead_PWR FB3
U 1 1
P 9375 3975
AR Path="/5EAA61A4" Ref="FB3"  Part="1" 
AR Path="/5E5406D9/5EAA61A4" Ref="FB3"  Part="1" 
F 0 "FB3" H 9375 3825 50  0000 C CNN
F 1 "600R" H 9375 4150 50  0000 C CNN
F 2 "josh-passives-smt:Ferrite_Bead_0603" H 9375 3905 50  0001 C CNN
F 3 "~" V 9375 3975 50  0001 C CNN
F 4 "C19330" H 9375 3975 50  0001 C CNN "LCSC"
F 5 "BLM18AG601SN1D" H 9375 3975 50  0001 C CNN "MPN"
F 6 "490-1014-1-ND" H 9375 3975 50  0001 C CNN "DigiKey"
F 7 "Y" H 9375 3975 50  0001 C CNN "Substitue Allowed?"
F 8 "Murata" H 9375 3975 50  0001 C CNN "Manufacturer"
	1    9375 3975
	1    0    0    1   
$EndComp
Wire Wire Line
	9150 3975 9225 3975
Wire Wire Line
	9525 3975 9725 3975
$Comp
L power:+5V #PWR?
U 1 1
P 7100 1675
AR Path="/5EACFE34" Ref="#PWR?"  Part="1" 
AR Path="/5E5406D9/5EACFE34" Ref="#PWR0139"  Part="1" 
F 0 "#PWR0139" H 7100 1525 50  0001 C CNN
F 1 "+5V" H 7100 1825 50  0000 C CNN
F 2 "" H 7100 1675 50  0001 C CNN
F 3 "" H 7100 1675 50  0001 C CNN
	1    7100 1675
	1    0    0    -1  
$EndComp
Wire Wire Line
	7100 1750 7100 1675
$Comp
L josh-passive:Ferrite_Bead_PWR FB2
U 1 1
P 7325 1750
AR Path="/5EACFE3B" Ref="FB2"  Part="1" 
AR Path="/5E5406D9/5EACFE3B" Ref="FB2"  Part="1" 
F 0 "FB2" H 7325 1600 50  0000 C CNN
F 1 "600R" H 7325 1925 50  0000 C CNN
F 2 "josh-passives-smt:Ferrite_Bead_0603" H 7325 1680 50  0001 C CNN
F 3 "~" V 7325 1750 50  0001 C CNN
F 4 "C19330" H 7325 1750 50  0001 C CNN "LCSC"
F 5 "BLM18AG601SN1D" H 7325 1750 50  0001 C CNN "MPN"
F 6 "490-1014-1-ND" H 7325 1750 50  0001 C CNN "DigiKey"
F 7 "Y" H 7325 1750 50  0001 C CNN "Substitue Allowed?"
F 8 "Murata" H 7325 1750 50  0001 C CNN "Manufacturer"
	1    7325 1750
	1    0    0    1   
$EndComp
Wire Wire Line
	7100 1750 7175 1750
$Comp
L power:+5V #PWR?
U 1 1
P 9200 1700
AR Path="/5EAD8DB5" Ref="#PWR?"  Part="1" 
AR Path="/5E5406D9/5EAD8DB5" Ref="#PWR0140"  Part="1" 
F 0 "#PWR0140" H 9200 1550 50  0001 C CNN
F 1 "+5V" H 9200 1850 50  0000 C CNN
F 2 "" H 9200 1700 50  0001 C CNN
F 3 "" H 9200 1700 50  0001 C CNN
	1    9200 1700
	1    0    0    -1  
$EndComp
Wire Wire Line
	9200 1775 9200 1700
$Comp
L josh-passive:Ferrite_Bead_PWR FB4
U 1 1
P 9425 1775
AR Path="/5EAD8DBC" Ref="FB4"  Part="1" 
AR Path="/5E5406D9/5EAD8DBC" Ref="FB4"  Part="1" 
F 0 "FB4" H 9425 1625 50  0000 C CNN
F 1 "600R" H 9425 1950 50  0000 C CNN
F 2 "josh-passives-smt:Ferrite_Bead_0603" H 9425 1705 50  0001 C CNN
F 3 "~" V 9425 1775 50  0001 C CNN
F 4 "C19330" H 9425 1775 50  0001 C CNN "LCSC"
F 5 "BLM18AG601SN1D" H 9425 1775 50  0001 C CNN "MPN"
F 6 "490-1014-1-ND" H 9425 1775 50  0001 C CNN "DigiKey"
F 7 "Y" H 9425 1775 50  0001 C CNN "Substitue Allowed?"
F 8 "Murata" H 9425 1775 50  0001 C CNN "Manufacturer"
	1    9425 1775
	1    0    0    1   
$EndComp
Wire Wire Line
	9200 1775 9275 1775
Text HLabel 6250 2925 2    50   Output ~ 0
USB_DN_D-
Text HLabel 6250 3025 2    50   Output ~ 0
USB_DN_D+
$Comp
L power:VBUS #PWR0141
U 1 1
P 2075 1525
F 0 "#PWR0141" H 2075 1375 50  0001 C CNN
F 1 "VBUS" H 2090 1698 50  0000 C CNN
F 2 "" H 2075 1525 50  0001 C CNN
F 3 "" H 2075 1525 50  0001 C CNN
	1    2075 1525
	1    0    0    -1  
$EndComp
Wire Wire Line
	2075 1650 2075 1525
$Comp
L power:GND #PWR?
U 1 1
P 2075 2700
AR Path="/5E571CE9" Ref="#PWR?"  Part="1" 
AR Path="/5E5406D9/5E571CE9" Ref="#PWR0142"  Part="1" 
F 0 "#PWR0142" H 2075 2450 50  0001 C CNN
F 1 "GND" H 2080 2527 50  0000 C CNN
F 2 "" H 2075 2700 50  0001 C CNN
F 3 "" H 2075 2700 50  0001 C CNN
	1    2075 2700
	1    0    0    -1  
$EndComp
Wire Wire Line
	4225 2250 4225 2475
Wire Wire Line
	4225 2475 4900 2475
Wire Wire Line
	4350 2375 4350 2050
Wire Wire Line
	4350 2375 4900 2375
Text HLabel 1475 2250 0    50   Input ~ 0
USB_UP_D+
Text HLabel 1475 2050 0    50   Input ~ 0
USB_UP_D-
Text Notes 1100 1175 0    100  ~ 0
From Upstream USB Port
Text Notes 6325 2875 0    50   ~ 0
To 32u4
$Comp
L josh-ic:USBLC6-2SC6 U1
U 1 1
P 2075 2150
F 0 "U1" H 1900 2450 50  0000 C CNN
F 1 "USBLC6-2SC6" H 2375 2450 50  0000 C CNN
F 2 "Package_TO_SOT_SMD:SOT-23-6" H 1325 2550 50  0001 C CNN
F 3 "http://www2.st.com/resource/en/datasheet/CD00050750.pdf" H 2275 2500 50  0001 C CNN
F 4 "497-5235-1-ND " H 2075 2150 50  0001 C CNN "DigiKey"
F 5 "C7519" H 2075 2150 50  0001 C CNN "LCSC"
F 6 "USBLC6-2SC6" H 2075 2150 50  0001 C CNN "MPN"
F 7 "STmicroelectronics" H 2075 2150 50  0001 C CNN "Manufacturer"
	1    2075 2150
	1    0    0    -1  
$EndComp
Wire Wire Line
	2475 2050 4350 2050
Wire Wire Line
	2475 2250 4225 2250
Wire Wire Line
	2075 2600 2075 2700
Wire Wire Line
	1475 2250 1675 2250
Wire Wire Line
	1475 2050 1675 2050
$Comp
L Device:Crystal_GND24_Small Y?
U 1 1
P 3675 2675
AR Path="/5E805CF9" Ref="Y?"  Part="1" 
AR Path="/5E5406D9/5E805CF9" Ref="Y2"  Part="1" 
F 0 "Y2" V 3575 2700 50  0000 L CNN
F 1 "12MHz" V 3775 2675 50  0000 L CNN
F 2 "josh-oscillators:Crystal_SMD_3225-4Pin_3.2x2.5mm" H 3675 2675 50  0001 C CNN
F 3 "~" H 3675 2675 50  0001 C CNN
F 4 "C276421" H 3675 2675 50  0001 C CNN "LCSC"
F 5 "ABM8-12.000MHZ-B2-T" H 3675 2675 50  0001 C CNN "MPN"
F 6 "535-9826-1-ND" H 3675 2675 50  0001 C CNN "DigiKey"
F 7 "Y" H 3675 2675 50  0001 C CNN "Substitue Allowed?"
F 8 "Abracon LLC" H 3675 2675 50  0001 C CNN "Manufacturer"
	1    3675 2675
	0    1    1    0   
$EndComp
Wire Wire Line
	3775 2675 3850 2675
Wire Wire Line
	3025 2675 3575 2675
$Comp
L Device:R R9
U 1 1
P 4425 3600
F 0 "R9" H 4525 3650 50  0000 C CNN
F 1 "100K" H 4575 3575 50  0000 C CNN
F 2 "Resistor_SMD:R_0603_1608Metric" V 4355 3600 50  0001 C CNN
F 3 "~" H 4425 3600 50  0001 C CNN
F 4 "" H 4550 3525 50  0001 C CNN "DNP"
F 5 "CR0603-JW-104ELFCT-ND " H 4425 3600 50  0001 C CNN "DigiKey"
F 6 "CR0603-JW-104ELF " H 4425 3600 50  0001 C CNN "MPN"
F 7 "Y" H 4425 3600 50  0001 C CNN "Substitue Allowed?"
F 8 "C203223" H 4425 3600 50  0001 C CNN "LCSC"
F 9 "Bourns" H 4425 3600 50  0001 C CNN "Manufacturer"
F 10 "LCSC: Substitute PN" H 4425 3600 50  0001 C CNN "Notes"
	1    4425 3600
	1    0    0    -1  
$EndComp
Wire Wire Line
	4425 3825 4425 3750
$Comp
L power:GND #PWR0131
U 1 1
P 4425 3825
F 0 "#PWR0131" H 4425 3575 50  0001 C CNN
F 1 "GND" H 4430 3652 50  0000 C CNN
F 2 "" H 4425 3825 50  0001 C CNN
F 3 "" H 4425 3825 50  0001 C CNN
	1    4425 3825
	1    0    0    -1  
$EndComp
Wire Wire Line
	4425 3325 4425 3450
$EndSCHEMATC
